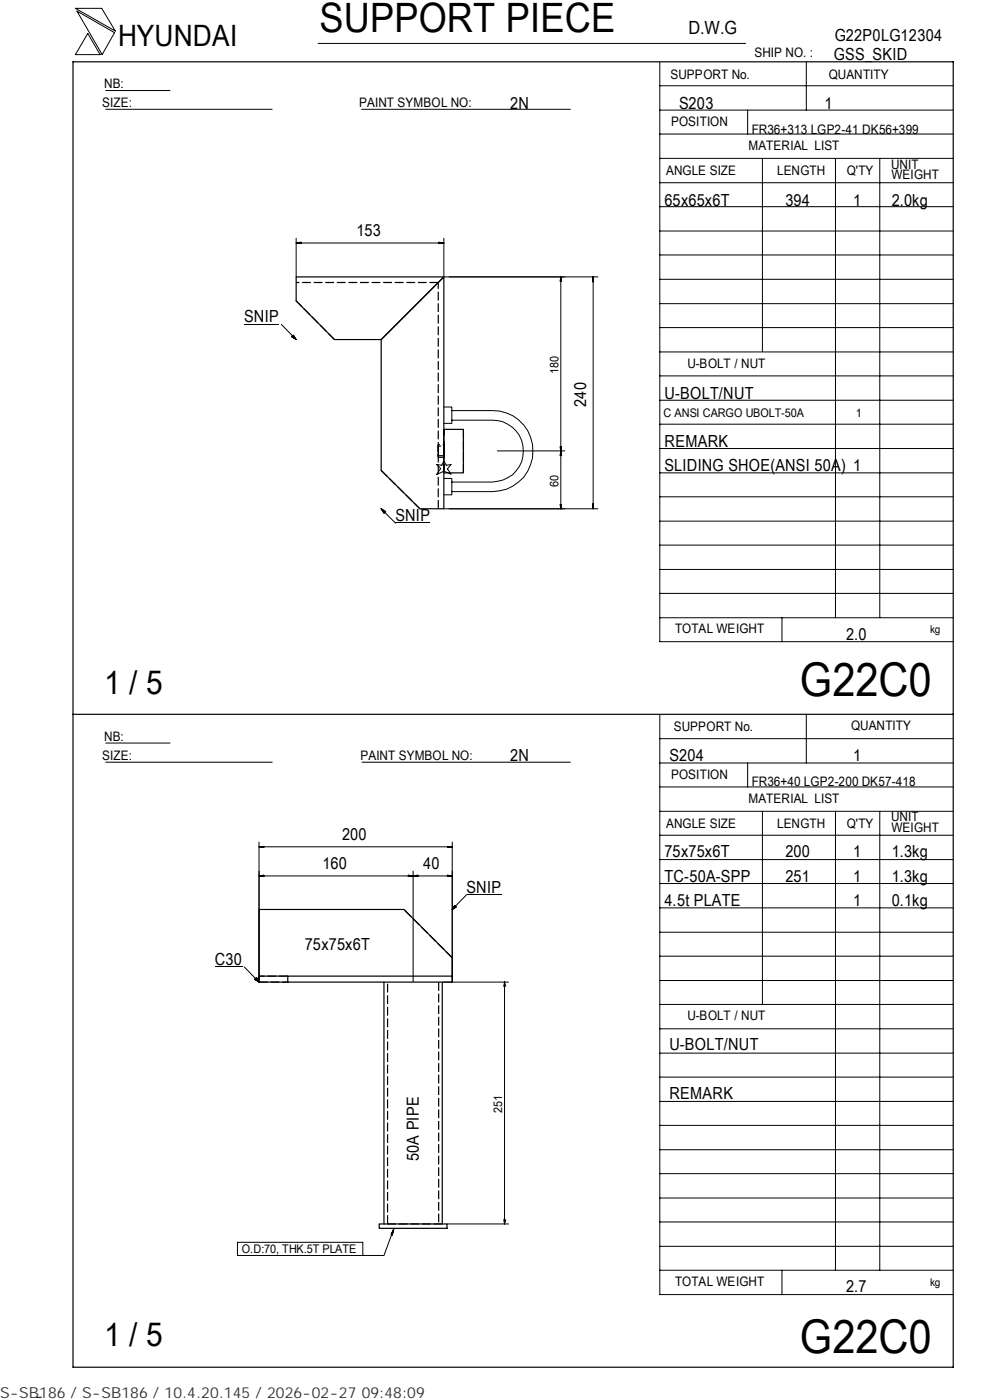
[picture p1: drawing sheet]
<svg xmlns="http://www.w3.org/2000/svg" width="210mm" height="297mm" viewBox="0 0 210 297" stroke-linecap="round" stroke-linejoin="round" font-family="sans-serif">
<g fill="none" stroke="#000" stroke-width=".21">
<path d="M16 1.8h5.6l2.9 4.8zM16.3 2.4l8 4.5-2.6 4.7zM18.6 7.1l2.6 4.5h-5.2zM22.4 19.2h13.7M67.5 9.2h90.6M139.9 18.2h62.3M139.9 13.2v122.9h62.3M171 13.1v10.3M22.4 23.2h35.3M76.7 23.2h44.3M139.9 38.8h62.3M139.9 33.6h62.3"/>
<path d="M139.9 28.4h62.3M139.9 23.4h62.3M158.6 23.4v5M161.7 33.6v41M177.2 33.7v97.4M186.6 33.7v97.4M62.8 50.5v8.2M62.8 51.6l1-.2v.2zM62.8 51.6h31.3M63.5 51.5v.1M93.1 51.4l1 .2h-1zM93.5 51.5v.1"/>
<path d="M94.1 50.5v8.2h32.7M118.9 58.7l-.1 1M118.9 58.7l.2 1M118.9 58.7v49.2M125.7 59.4h.2M125.8 58.7l.1 1.1h-.2zM125.8 58.7v49.2M139.9 59.3h62.3M139.9 54.1h62.3M139.9 49h62.3M139.9 43.8h62.3M51.8 68.8h7.4"/>
<path d="M59.7 68.8l3.1 3.2M62.2 71.1l.6 .9-.9-.6zM139.9 79.7h62.3M139.9 74.7h62.3M139.9 69.5h62.3M139.9 64.4h62.3M92.6 98.5l1.1 .2 .4-.9 .5 .9 1.1-.2-.8 1 .8 1.1-1.6-.6-1.5 .7 .9-1.3zM94.1 86.3h1.7v3.5h-1.7M95.8 87.1h8.7a8.6 8.6 0 0 1 8.5 8.6 8.6 8.6 0 0 1-8.5 8.6h-8.7M95.8 89.1h8.7a6.6 6.6 0 0 1 6.5 6.6 6.6 6.6 0 0 1-6.5 6.6h-8.7M105.5 95.7h14.3M118.8 94.7l.1 1"/>
<path d="M118.9 95.7l-.1 1M118.9 95.7l.2 1M119.1 94.7l-.2 1M139.9 95.2h62.3M139.9 90h62.3M139.9 84.9h62.3M80.8 107.9l1 .6-.4 .4zM80.8 107.9l3.1 3.1M83.9 110.9h7.4M94.1 101.5h1.7v3.5h-1.7M94.1 107.9h32.7M118.8 107l.1 .9"/>
<path d="M119.1 107l-.2 .9M125.7 106.9h.2l-.1 1zM125.7 107.3h.2M139.9 100.3h62.3M139.9 115.6h62.3M139.9 110.6h62.3M139.9 105.4h62.3M139.9 131.1h62.3M139.9 125.9h62.3M139.9 120.8h62.3M165.9 131.1v5M22.4 157.6h13.7"/>
<path d="M139.9 151.7v122.9h62.3M139.9 156.7h62.3M171 151.5v10.4M22.4 161.7h35.3M54.9 178.6v29.8M54.9 179.7l1.1-.1v.1zM54.9 179.7h41M55.6 179.6v.1M76.8 161.7h44.2M94.9 179.6l1 .1h-1zM95.2 179.6v.1M95.9 178.6v29.8"/>
<path d="M139.9 177.2h62.3M139.9 172.1h62.3M139.9 167h62.3M139.9 161.9h62.3M158.6 161.9v5.1M161.7 172.1v41M177.2 172.2v97.3M186.6 172.2v97.3M54.9 185.8l1.1-.1v.2zM54.9 185.8h41M55.6 185.7v.2M86.6 185.7l1 .1-1 .1z"/>
<path d="M86.9 185.7v.2M87.6 184.8v23.6M87.6 185.8l1-.1v.2zM88.3 185.7v.2M94.9 185.7l1 .1-1 .1zM95.2 185.7v.2M96.4 192.1l.4 .3-.9 .5zM99 189.8l-3.1 3.1M99 189.8h7.3M139.9 182.4h62.3M139.9 197.8h62.3M139.9 192.6h62.3"/>
<path d="M139.9 187.4h62.3M45.6 205.1h5.8M51.8 205.1l3.1 3.3M54 207.8l.4-.4 .5 1zM94.1 208.4h13.8M107 208.4l-.2 .9M107 208.4l.3 .9M107 208.4v51.3M139.9 218.3h62.3M139.9 213.1h62.3M139.9 208h62.3M139.9 202.9h62.3"/>
<path d="M139.9 238.7h62.3M139.9 233.7h62.3M139.9 228.5h62.3M139.9 223.4h62.3M94.8 259.7h13.1M106.8 258.7l.2 1M107.3 258.7l-.3 1M139.9 259.2h62.3M139.9 254.2h62.3M139.9 249h62.3M139.9 243.9h62.3M50.4 263.6h26.6v2.8h-26.6z"/>
<path d="M83.1 261.5h.3M83.6 260.6l-2.2 5.8h-4.4M83.6 260.6l-.4 1.4-.2-.1zM139.9 269.5h62.3M139.9 264.4h62.3M165.9 269.5v5.1M8.8 296.4l-1 .1"/>
</g>
<path d="M15.5 13.1h186.7v277h-186.7zM62.8 58.7h31.3l-13.3 13.3h-9.9l-8.1-8.2zM80.8 72l13.3-13.3v49.2h-5l-8.3-8.1zM94.1 91.1h4.2v9.2h-4.2M15.5 151.5h186.7M54.9 207.1v-14.2h30.8l10.2 10.3v3.9M54.9 207.1h6.1v1.3h-6.1zM61 207.1h34.9v1.3h-34.9M81.4 208.4v51.3M93.8 208.4v51.3M80.4 259.7h14.4v.9h-14.4z" fill="none" stroke="#000" stroke-width=".25"/>
<g fill="none" stroke="#000" stroke-width=".25" stroke-dasharray="1.9 .6" stroke-linecap="butt">
<path d="M93 59.9h-30.2M70.9 72l-8.1-8.2M80.8 99.8l8.3 8.1M94.1 91.1v9.2v-9.2M94.1 96.2v.5h-1.1v-2.1h1.1v1.6M94.1 96.9l-1.1 .1v-2.7h1.1v2.6M98.3 91.1v9.2M93 107.9v-48M61 207.1h-6.1v1.3h6.1M93 208.4v51.3M95.9 203.2l-10.2-10.3M82.2 259.7v-51.3"/>
<path d="M93.8 259.7h-12.4"/>
</g>
<path d="M93 96.7v-2.1M94.1 94.6v2.1" fill="none" stroke="#000" stroke-width=".25" stroke-dasharray="1.1 .3" stroke-linecap="butt"/>
<path d="M93 97v-2.7M94.1 94.3v2.7" fill="none" stroke="#000" stroke-width=".25" stroke-dasharray="1.5 .5" stroke-linecap="butt"/>
<path d="M61.9 71.2h.9v.9h-.9zM80.9 108h.9v.9h-.9zM96 192.2h.8v.8h-.8zM54 207.5h.9v.9h-.9z" fill="#000"/>
<g font-size="9.9">
<text x="169.7" y="147.6">G22C0</text>
<text x="169.7" y="286.9">G22C0</text>
</g>
<text font-size="8.6" x="67.7" y="6.9">SUPPORT PIECE</text>
<g font-size="7">
<text x="22.1" y="147.2">1 / 5</text>
<text x="22.1" y="285.6">1 / 5</text>
</g>
<text font-size="6.3" x="25.1" y="9.8">HYUNDAI</text>
<text font-size="3.9" x="146" y="7.3">D.W.G</text>
<g font-size="3.5">
<text x="177" y="8.7">G22P0LG12304</text>
<text x="176.9" y="12.8">GSS_SKID</text>
<text x="108.2" y="23.1">2N</text>
<text x="144" y="23.1">S203</text>
<text x="174.8" y="23.1">1</text>
<text x="141" y="43.6">65x65x6T</text>
<text x="166.6" y="43.6">394</text>
<text x="180.9" y="43.6">1</text>
<text x="189.1" y="43.6">2.0kg</text>
<text x="75.6" y="50">153</text>
<text x="51.8" y="68.4">SNIP</text>
<text x="124.3" y="86.3" transform="rotate(-90 124.3 86.3)">240</text>
<text x="141" y="84.6">U-BOLT/NUT</text>
<text x="141" y="94.8">REMARK</text>
<text x="141" y="99.9">SLIDING SHOE(ANSI 50A) 1</text>
<text x="83.9" y="110.5">SNIP</text>
<text x="179.5" y="135.8">2.0</text>
<text x="108.2" y="161.4">2N</text>
<text x="142" y="161.4">S204</text>
<text x="180.9" y="161.4">1</text>
<text x="72.6" y="178.1">200</text>
<text x="68.4" y="184.3">160</text>
<text x="89.7" y="184.3">40</text>
<text x="141" y="181.9">75x75x6T</text>
<text x="166.6" y="181.9">200</text>
<text x="180.9" y="181.9">1</text>
<text x="189.1" y="181.9">1.3kg</text>
<text x="99" y="189.4">SNIP</text>
<text x="141" y="187">TC-50A-SPP</text>
<text x="166.6" y="187">251</text>
<text x="180.9" y="187">1</text>
<text x="189.1" y="187">1.3kg</text>
<text x="141" y="192.1">4.5t PLATE</text>
<text x="180.9" y="192.1">1</text>
<text x="189.1" y="192.1">0.1kg</text>
<text x="64.7" y="201.5">75x75x6T</text>
<text x="45.6" y="204.7">C30</text>
<text x="142" y="222.8">U-BOLT/NUT</text>
<text x="142" y="233.1">REMARK</text>
<text x="88.8" y="246.3" transform="rotate(-90 88.8 246.3)">50A PIPE</text>
<text x="179.5" y="274.1">2.7</text>
</g>
<text font-size="3.2" fill="#323232" x="0" y="296.6">S-SB186 / S-SB186 / 10.4.20.145 / 2026-02-27 09:48:09</text>
<g font-size="2.8">
<text x="142.2" y="16.8">SUPPORT No.</text>
<text x="160" y="12.2">SHIP NO. :</text>
<text x="175.8" y="16.7">QUANTITY</text>
<text x="21.7" y="22.8">SIZE:</text>
<text x="22.1" y="18.7">NB:</text>
<text x="76.2" y="22.8">PAINT SYMBOL NO:</text>
<text x="142.3" y="26.8">POSITION</text>
<text x="159.4" y="28.4">FR36+313 LGP2-41 DK56+399</text>
<text x="158.7" y="31.7">MATERIAL LIST</text>
<text x="189" y="35.8">UNIT</text>
<text x="141.3" y="37.2">ANGLE SIZE</text>
<text x="164.8" y="37.1">LENGTH</text>
<text x="179.6" y="37.1">Q'TY</text>
<text x="189.1" y="38">WEIGHT</text>
<text x="145.8" y="78">U-BOLT / NUT</text>
<text x="143.2" y="134.4">TOTAL WEIGHT</text>
<text x="142.9" y="155">SUPPORT No.</text>
<text x="180.5" y="154.9">QUANTITY</text>
<text x="21.7" y="161.3">SIZE:</text>
<text x="22.1" y="157.1">NB:</text>
<text x="76.5" y="161.2">PAINT SYMBOL NO:</text>
<text x="142.3" y="165.3">POSITION</text>
<text x="159.4" y="166.7">FR36+40 LGP2-200 DK57-418</text>
<text x="158.7" y="170.3">MATERIAL LIST</text>
<text x="141.3" y="175.7">ANGLE SIZE</text>
<text x="164.8" y="175.6">LENGTH</text>
<text x="179.6" y="175.6">Q'TY</text>
<text x="189" y="174.2">UNIT</text>
<text x="189.1" y="176.5">WEIGHT</text>
<text x="145.8" y="216.5">U-BOLT / NUT</text>
<text x="143.2" y="272.9">TOTAL WEIGHT</text>
</g>
<g font-size="2.5">
<text x="118.4" y="79.3" transform="rotate(-90 118.4 79.3)">180</text>
<text x="140.7" y="88.5">C ANSI CARGO UBOLT-50A</text>
<text x="181.5" y="88.5">1</text>
<text x="118.4" y="103.4" transform="rotate(-90 118.4 103.4)">60</text>
<text x="106.5" y="236.1" transform="rotate(-90 106.5 236.1)">251</text>
<text x="51.3" y="265.9">O.D:70, THK.5T PLATE</text>
</g>
<g font-size="2.3">
<text x="197.3" y="134.3">kg</text>
<text x="197.3" y="272.8">kg</text>
</g>
</svg>
